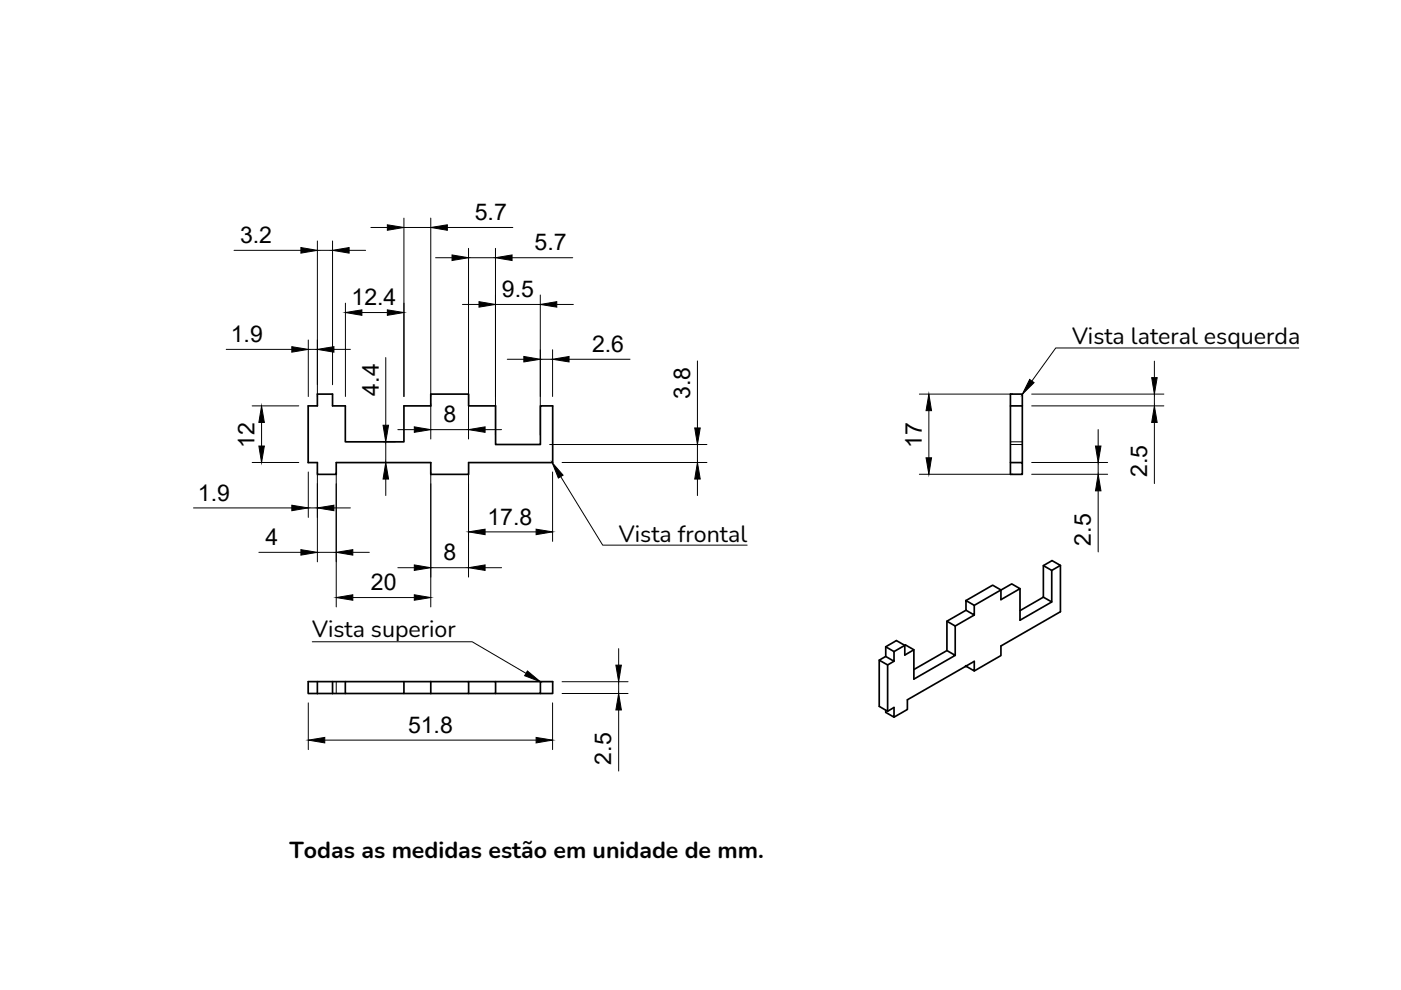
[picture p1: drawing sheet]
<svg xmlns="http://www.w3.org/2000/svg" width="297mm" height="210mm" viewBox="0 0 297 210" stroke-linecap="round" stroke-linejoin="round" font-family="sans-serif">
<!-- layer: Visible -->
<g fill="none" stroke="#000" stroke-width=".36">
<path d="M67.3 83.6h3.2v2.5h2.7v7.6h12.4v-7.6h5.7v-2.5h8.1v2.5h5.7v8.1h9.5v-8.1h2.6v12h-17.8v2.5h-8.1v-2.5h-20v2.5h-4v-2.5h-2v-12h2zM214.2 86.1h2.5M216.7 86.1v-2.5h-2.5v17h2.5v-2.5h-2.5M216.7 86.1v12M221.2 119.9l1.8 1v6.7M224.8 119.9v9.8l-12.6 7.3v2l-5.6 3.3M186.4 140l1.8 1 1.3-.8M187.8 137.1l1.7 1v2.1l-1.7-1M193.8 137.8l-2 1.1v-2.1l-1.7-1-2.3 1.3v2.1l-1.4 .8v9.8l1.8 1 1.3-.8v2.1l-1.7-1.1v-.4M200.8 137.9l1.7 1.1-8.7 5v-6.2l-1.8-1-2.5 1.3M200.8 131.7l1.7 1v6.3M204.8 127.3l1.8 1v2.1l-1.8-1z"/>
<path d="M204.8 127.3l5.7-3.2 1.7 1v2l4.1-2.3-1.8-1-7.9 4.5M204.8 129.4l-4 2.3v6.2l-7 4.1M206.6 130.4l-4.1 2.3M216.3 124.8v6.7l6.7-3.9-1.8-1M223 120.9l1.8-1-1.7-1-1.9 1v6.7l-4.9 2.9M67.3 144.5v2.5M67.3 147h5.9M70.5 144.5v2.5M73.2 144.5v2.5h12.4v-2.5M85.6 147h5.7M91.3 144.5h8.1v2.5h-8.1M91.3 144.5h-26v2.5h2"/>
<path d="M91.3 144.5v2.5M99.4 144.5h5.7v2.5h-5.7M105.1 144.5h12.1v2.5h-2.6M114.6 144.5v2.5h-9.5M188.2 141v9.8M204.8 141.2l1.8 1.1v-2.1l-14.2 8.2v2l-2.9 1.7"/>
</g>
<!-- layer: Hidden -->
<path d="M214.2 93.7h2.5M214.2 94.2h2.5M71.3 144.5v2.5" fill="none" stroke="#000" stroke-width=".21"/>
<!-- layer: Visible -->
<circle cx="204.8" cy="141.2" r=".17" fill="#000" stroke="#000" stroke-width=".21"/>
<!-- layer: Dimensions -->
<g fill="none" stroke="#000" stroke-width=".21">
<path d="M49.6 53.1h14.2M67.3 51.1v33M67.3 53.1h3.2M70.5 51.1v30.5M74 53.1h3.5M78.6 48.2h3.5M85.6 46.2v37.9M85.6 48.2h5.7M91.3 46.2v37.9M92.4 54.6h3.4M94.8 48.2h13.9M99.3 52.7v31.4"/>
<path d="M99.3 54.6h5.8M105.1 52.7v39.5M108.6 54.6h12.8M48 74.1h13.9M65.4 72.1v12M65.4 74.1h1.9M70.8 74.1h3.5M73.2 64.3v19.8M76.7 66.3h5.4M81.8 75.8v14.4M98 64.6h3.6M105.1 64.6h9.5"/>
<path d="M107.5 76.2h3.6M114.6 62.5v29.7M114.6 76.2h2.6M117.2 74.2v9.9M118 64.6h3.6M120.6 76.2h13M147.9 76.5v14.2M244.8 76.6v3.5M53.5 86.1h9.9M53.5 98.1h9.9M55.5 89.6v5M81.4 98.1h2.4"/>
<path d="M81.4 93.7h2.4M81.8 93.7v4.4M84.3 91.1h3.5M91.3 85.6v7.5M91.3 91.1h8M99.3 85.6v7.5M102.8 91.1h3.5M116.5 94.2h33.4M119.2 98.1h30.7M147.9 94.2v3.9M194.9 83.6h19.8M196.9 87.1v10"/>
<path d="M218.7 86.1h28.1M218.7 98.1h16.1M218.7 83.6h28.1M232.8 91.1v3.5M232.8 98.1v2.5M244.8 83.6v2.5M244.8 89.6v12.9M41 107.7h20.9M54.9 117.1h8.9M65.4 100.1v9.6M65.4 107.7h1.9M67.3 100.1v19"/>
<path d="M67.3 117.1h4M70.8 107.7h3.5M71.3 100.1v28.6M74.8 117.1h3.5M81.8 101.6v3.5M91.3 100.1v28.6M99.3 100.1v22.3M102.8 112.8h10.9M117.2 100.1v14.7M147.9 101.6v3.5M194.9 100.6h19.8M218.7 100.6h16.1"/>
<path d="M232.8 104.1v12.9M74.8 126.7h13M84.3 120.4h3.5M91.3 120.4h8M102.8 120.4h3.5M131.2 137.5v3.5M65.4 149v9.9M68.9 156.9h44.8M117.2 149v9.9M119.2 144.5h14M119.2 147h14M131.2 144.5v2.5"/>
<path d="M131.2 150.5v13"/>
</g>
<g fill="#000" stroke="#000" stroke-width=".21">
<path d="M63.8 52.5l3.5 .6-3.5 .6zM70.5 53.1l3.5-.6v1.2zM82.1 47.7l3.5 .5-3.5 .6zM91.3 48.2l3.5-.5v1.1zM95.8 54.1l3.5 .5-3.5 .6zM105.1 54.6l3.5-.5v1.1zM61.9 73.5l3.5 .6-3.5 .6zM67.3 74.1l3.5-.6v1.2zM73.2 66.3l3.5-.6v1.2zM82.1 65.7l3.5 .6-3.5 .6zM101.6 64l3.5 .6-3.5 .5zM111.1 75.6l3.5 .6-3.5 .5z"/>
<path d="M114.6 64.6l3.4-.6v1.1zM117.2 76.2l3.4-.6v1.1zM55.5 86.1l.5 3.5h-1.1zM54.9 94.6h1.1l-.5 3.5zM81.2 90.2h1.2l-.6 3.5zM87.8 90.5l3.5 .6-3.5 .6zM99.3 91.1l3.5-.6v1.2zM147.3 90.7h1.2l-.6 3.5zM196.9 83.6l.6 3.5h-1.2zM196.3 97.1h1.2l-.6 3.5zM232.3 94.6h1.1l-.6 3.5zM244.2 80.1h1.1l-.5 3.5z"/>
<path d="M244.8 86.1l.5 3.5h-1.1zM61.9 107.1l3.5 .6-3.5 .6zM63.8 116.5l3.5 .6-3.5 .6zM67.3 107.7l3.5-.6v1.2zM71.3 117.1l3.5-.6v1.2zM81.8 98.1l.6 3.5h-1.2zM87.8 119.8l3.5 .6-3.5 .5zM99.3 120.4l3.5-.6v1.1zM99.3 112.8l3.5-.6v1.2zM113.7 112.2l3.5 .6-3.5 .6zM147.9 98.1l.6 3.5h-1.2zM232.8 100.6l.6 3.5h-1.1z"/>
<path d="M71.3 126.7l3.5-.6v1.2zM87.8 126.1l3.5 .6-3.5 .6zM65.4 156.9l3.5-.5v1.1zM113.7 156.4l3.5 .5-3.5 .6zM130.6 141h1.1l-.5 3.5zM131.2 147l.5 3.5h-1.1z"/>
</g>
<!-- layer: Annotations -->
<path d="M218.3 80.4l.9 .7-2.5 2.5zM117.1 98.1l2.3 2.6-1 .7zM111.8 142.3l2.8 2.2-3.4-1.2z" fill="#000" stroke="#000" stroke-width=".21"/>
<path d="M275.4 73.8h-51.6l-5 7M118.9 101l8.9 14.6h30.6M66.2 136.1h33.9l11.4 6.7" fill="none" stroke="#000" stroke-width=".21"/>
<g font-size="4.9">
<text x="100.7" y="46.7">5.7</text>
<text x="50.9" y="51.5">3.2</text>
<text x="113.3" y="53.1">5.7</text>
<text x="74.5" y="64.8">12.4</text>
<text x="106.4" y="63">9.5</text>
<text x="48.9" y="72.5">1.9</text>
<text x="125.5" y="74.6">2.6</text>
<text x="227.3" y="72.8">Vista lateral esquerda</text>
<text x="80.3" y="83.9" transform="rotate(-90 80.3 83.9)">4.4</text>
<text x="94" y="89.5">8</text>
<text x="146.3" y="84.6" transform="rotate(-90 146.3 84.6)">3.8</text>
<text x="54" y="94.9" transform="rotate(-90 54 94.9)">12</text>
<text x="195.4" y="94.9" transform="rotate(-90 195.4 94.9)">17</text>
<text x="243.2" y="101.2" transform="rotate(-90 243.2 101.2)">2.5</text>
<text x="42" y="106.1">1.9</text>
<text x="103.3" y="111.2">17.8</text>
<text x="56.3" y="115.6">4</text>
<text x="94" y="118.8">8</text>
<text x="131.2" y="114.9">Vista frontal</text>
<text x="231.3" y="115.7" transform="rotate(-90 231.3 115.7)">2.5</text>
<text x="78.7" y="125.1">20</text>
<text x="66.2" y="135.2">Vista superior</text>
<text x="86.5" y="155.4">51.8</text>
<text x="129.6" y="162.1" transform="rotate(-90 129.6 162.1)">2.5</text>
<text x="61.4" y="181.9">Todas as medidas estão em unidade de mm.</text>
</g>
</svg>
